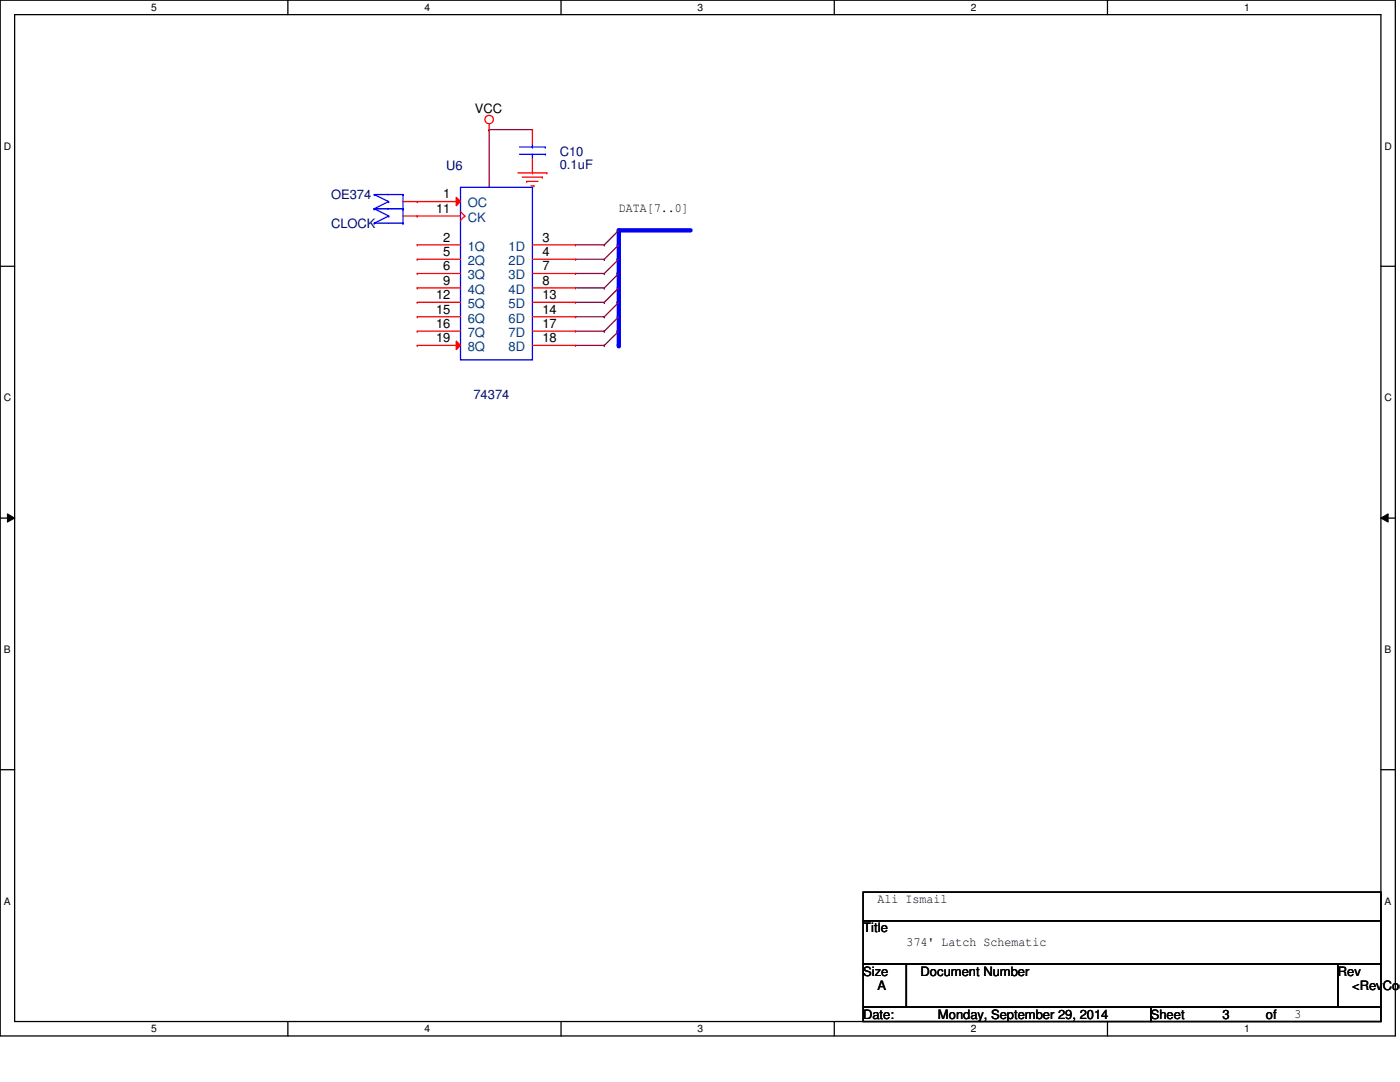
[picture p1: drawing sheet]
<svg xmlns="http://www.w3.org/2000/svg" width="279mm" height="216mm" viewBox="0 0 279 216" stroke-linecap="round" stroke-linejoin="round" font-family="sans-serif">
<path d="M0 0h278.5v206.7h-278.5zM2.9 2.9h272.7v200.9h-272.7z" fill="none" stroke="#000" stroke-width=".25"/>
<g fill="#fff">
<path d="M30.2 .3h1.1v2.3h-1.1z"/>
<path d="M30.2 204.1h1.1v2.3h-1.1z"/>
</g>
<path d="M57.4 0v2.9M57.4 203.8v2.9" fill="none" stroke="#000" stroke-width=".25"/>
<g fill="#fff">
<path d="M84.7 .3h1.1v2.3h-1.1z"/>
<path d="M84.7 204.1h1.1v2.3h-1.1z"/>
</g>
<path d="M112 0v2.9M112 203.8v2.9" fill="none" stroke="#000" stroke-width=".25"/>
<g fill="#fff">
<path d="M139.2 .3h1.1v2.3h-1.1z"/>
<path d="M139.2 204.1h1.1v2.3h-1.1z"/>
</g>
<path d="M166.5 0v2.9M166.5 203.8v2.9" fill="none" stroke="#000" stroke-width=".25"/>
<g fill="#fff">
<path d="M193.8 .3h1.1v2.3h-1.1z"/>
<path d="M193.8 204.1h1.1v2.3h-1.1z"/>
</g>
<path d="M221 0v2.9M221 203.8v2.9" fill="none" stroke="#000" stroke-width=".25"/>
<g fill="#fff">
<path d="M248.3 .3h1.1v2.3h-1.1z"/>
<path d="M248.3 204.1h1.1v2.3h-1.1z"/>
<path d="M.8 28h1.4v2.3h-1.4z"/>
<path d="M276.3 28h1.4v2.3h-1.4z"/>
<path d="M.8 78.2h1.4v2.3h-1.4z"/>
<path d="M276.3 78.2h1.4v2.3h-1.4z"/>
</g>
<path d="M0 53.1h2.9M275.6 53.1h2.9" fill="none" stroke="#000" stroke-width=".25"/>
<g fill="#fff">
<path d="M.8 128.5h1.3v2.2h-1.3z"/>
<path d="M276.3 128.5h1.3v2.2h-1.3z"/>
</g>
<path d="M0 103.4h2.9M275.6 103.4h2.9" fill="none" stroke="#000" stroke-width=".25"/>
<path d="M1.5 102.5l1.4 .9-1.4 .8zM275.6 103.4l1.4-.9v1.7z" fill="#000"/>
<path d="M1.5 102.5l1.4 .9-1.4 .8zM275.6 103.4l1.4-.9v1.7z" fill="none" stroke="#000" stroke-width=".2"/>
<g fill="#fff">
<path d="M.8 178.7h1.3v2.2h-1.3z"/>
<path d="M276.3 178.7h1.3v2.2h-1.3z"/>
</g>
<path d="M0 153.6h2.9M275.6 153.6h2.9" fill="none" stroke="#000" stroke-width=".25"/>
<path d="M97.6 25.9h.1M97.6 25.9v11.5M97.6 25.9h8.7" fill="none" stroke="#800040" stroke-width=".25"/>
<path d="M123.5 46h14.3" fill="none" stroke="#00f" stroke-width=".85"/>
<circle cx="123.5" cy="46" r=".42" fill="#00f"/>
<path d="M123.5 46v2.9" fill="none" stroke="#00f" stroke-width=".85"/>
<circle cx="123.5" cy="48.9" r=".42" fill="#00f"/>
<g fill="none" stroke="#800040" stroke-width=".25">
<path d="M114.9 48.9h5.7M114.9 51.7h5.7M114.9 54.6h5.7M114.9 57.4h5.7M120.6 48.9h.1M120.6 51.7h.1M120.6 54.6h.1M120.6 57.4h.1M114.9 60.3h5.7M114.9 63.2h5.7M114.9 66.1h5.7M114.9 68.9h5.7"/>
<path d="M120.6 60.3h.1M120.6 63.2h.1M120.6 66.1h.1M120.6 68.9h.1"/>
</g>
<path d="M123.5 48.9v2.8" fill="none" stroke="#00f" stroke-width=".85"/>
<circle cx="123.5" cy="51.7" r=".42" fill="#00f"/>
<path d="M123.5 51.7v2.9" fill="none" stroke="#00f" stroke-width=".85"/>
<circle cx="123.5" cy="54.6" r=".42" fill="#00f"/>
<path d="M123.5 54.6v2.8" fill="none" stroke="#00f" stroke-width=".85"/>
<circle cx="123.5" cy="57.4" r=".42" fill="#00f"/>
<path d="M123.5 57.4v2.9" fill="none" stroke="#00f" stroke-width=".85"/>
<circle cx="123.5" cy="60.3" r=".42" fill="#00f"/>
<path d="M123.5 60.3v2.9" fill="none" stroke="#00f" stroke-width=".85"/>
<circle cx="123.5" cy="63.2" r=".42" fill="#00f"/>
<path d="M123.5 63.2v2.9" fill="none" stroke="#00f" stroke-width=".85"/>
<circle cx="123.5" cy="66.1" r=".42" fill="#00f"/>
<path d="M123.5 66.1v2.8" fill="none" stroke="#00f" stroke-width=".85"/>
<circle cx="123.5" cy="68.9" r=".42" fill="#00f"/>
<g fill="none" stroke="#f00" stroke-width=".25">
<path d="M97.6 25.9h.1M97.6 24.7v1.2M103.4 34.5h5.7M104.2 35.3h4M105.1 36.2h.1M105.1 36.2h2.3M106 37.1h.6M106.3 25.9h.1M106.3 34.5h.1M106.3 25.9v2.8M106.3 31.6v2.9M106.6 37.1h.1"/>
<path d="M108.2 35.3h.1M109.1 34.5h.1M80.4 43.1h2.9M83.3 43.1h.1M83.3 48.9h.1M83.3 51.7h.1M83.3 54.6h.1M83.3 57.4h.1M83.3 48.9h8.6M83.3 51.7h8.6M83.3 54.6h8.6M83.3 57.4h8.6"/>
<path d="M83.3 66.1h.1M83.3 60.3h.1M83.3 63.2h.1M83.3 66.1h8.6M83.3 60.3h8.6M83.3 63.2h8.6"/>
<circle cx="97.6" cy="23.9" r=".84"/>
</g>
<g fill="none" stroke="#800040" stroke-width=".25">
<path d="M120.6 48.9h.1M120.6 51.7h.1M120.6 54.6h.1M120.6 57.4h.1M123.5 46l-2.9 2.9M123.5 48.9l-2.9 2.8M123.5 51.7l-2.9 2.9M123.5 54.6l-2.9 2.8M123.5 57.4l-2.9 2.9M120.6 60.3h.1M120.6 63.2h.1M120.6 66.1h.1"/>
<path d="M120.6 68.9h.1M123.5 60.3l-2.9 2.9M123.5 63.2l-2.9 2.9M123.5 66.1l-2.9 2.8"/>
</g>
<path d="M172.3 178h103.3v5.7h-103.3zM172.3 183.7h103.3v8.7h-103.3zM172.3 192.4h8.6v8.6h-8.6zM180.9 192.4h86.1v8.6h-86.1zM267 192.4h8.6v8.6h-8.6zM172.3 201h57.4v2.8h-57.4zM229.7 201h45.9v2.8h-45.9z" fill="none" stroke="#000" stroke-width=".25"/>
<g fill="none" stroke="#00f" stroke-width=".25">
<path d="M91.9 37.4h14.4v34.4h-14.4zM103.7 30.8h5.1M103.7 29.3h5.1M106.3 29.3h.1M106.3 30.8h.1M106.3 28.7v.6M106.3 30.8v.8M108.8 30.8h.1M108.8 29.3h.1M74.7 41.7h.1M74.7 44.5h.1M74.7 41.7h5.7"/>
<path d="M74.7 44.5h5.7M74.7 41.7l2.9 1.4M77.6 43.1h.1M77.6 43.1l-2.9 1.4M80.4 41.7h.1M80.4 44.5h.1M80.4 41.7v2.8"/>
</g>
<path d="M91.1 68.1l.8 .8-.8 .9z" fill="#f00"/>
<g fill="none" stroke="#f00" stroke-width=".25">
<path d="M106.3 48.9h8.6M106.3 51.7h8.6M106.3 54.6h8.6M106.3 57.4h8.6M114.9 48.9h.1M114.9 51.7h.1M114.9 54.6h.1M114.9 57.4h.1M83.3 68.9h.1M83.3 68.9h8.6M91.1 68.1l.8 .8-.8 .9zM106.3 68.9h8.6"/>
<path d="M106.3 60.3h8.6M106.3 63.2h8.6M106.3 66.1h8.6M114.9 60.3h.1M114.9 63.2h.1M114.9 66.1h.1M114.9 68.9h.1"/>
</g>
<path d="M91.1 39.4l.8 .8-.8 .9z" fill="#f00"/>
<path d="M91.1 39.4l.8 .8-.8 .9zM80.4 40.2h11.5M83.3 40.2h.1M83.3 43.1h.1M83.3 43.1h8.6M91.9 43.9h.1M91.9 42.2l.9 .9M92.8 43.1h.1M92.8 43.1l-.9 .8" fill="none" stroke="#f00" stroke-width=".25"/>
<path d="M74.7 38.8h.1M74.7 38.8h5.7M74.7 38.8l2.9 1.4M80.4 38.8h.1M80.4 38.8v2.9M74.7 41.7h.1M74.7 41.7h5.7M77.6 40.2h.1M77.6 40.2l-2.9 1.5M80.4 41.7h.1" fill="none" stroke="#00f" stroke-width=".25"/>
<g font-size="2.6">
<text x="94.8" y="22.5">VCC</text>
<text x="88.5" y="39.6">1</text>
<text x="87" y="42.5">11</text>
<text x="123.5" y="42.3">DATA[7..0]</text>
<text x="88.5" y="48.2">2</text>
<text x="88.5" y="51.1">5</text>
<text x="88.5" y="53.9">6</text>
<text x="108.2" y="48.2">3</text>
<text x="108.2" y="51.1">4</text>
<text x="108.2" y="53.9">7</text>
<text x="87" y="59.7">12</text>
<text x="88.5" y="56.8">9</text>
<text x="108.2" y="56.8">8</text>
<text x="108.2" y="59.7">13</text>
<text x="87" y="65.4">16</text>
<text x="87" y="62.6">15</text>
<text x="108.2" y="62.6">14</text>
<text x="108.2" y="65.4">17</text>
<text x="87" y="68.3">19</text>
<text x="108.2" y="68.3">18</text>
<text x="175.1" y="180.1">Ali Ismail</text>
<text x="172.3" y="186.1">Title</text>
<text x="180.9" y="188.7">374' Latch Schematic</text>
<text x="172.3" y="194.7">Size</text>
<text x="175.1" y="197.6">A</text>
<text x="183.7" y="194.7">Document Number</text>
<text x="267" y="194.7">Rev</text>
<text x="269.8" y="197.6">&lt;RevCod</text>
<text x="172.3" y="203.3">Date:</text>
<text x="187.2" y="203.3">Monday, September 29, 2014</text>
<text x="229.7" y="203.3">Sheet</text>
<text x="244" y="203.3">3</text>
<text x="252.6" y="203.3">of</text>
<text x="258.4" y="203">3</text>
</g>
<g font-size="2.6" fill="#000080">
<text x="89" y="34">U6</text>
<text x="111.7" y="33.7">0.1uF</text>
<text x="111.7" y="31.1">C10</text>
<text x="66.1" y="39.7">OE374</text>
<text x="66.1" y="45.4">CLOCK</text>
<text x="94.5" y="79.6">74374</text>
</g>
<g font-size="2.6" fill="#004080">
<text x="93.3" y="41.4">OC</text>
<text x="93.3" y="44.3">CK</text>
<text x="93.3" y="50">1Q</text>
<text x="93.3" y="52.9">2Q</text>
<text x="101.5" y="50">1D</text>
<text x="101.5" y="52.9">2D</text>
<text x="93.3" y="55.8">3Q</text>
<text x="93.3" y="58.6">4Q</text>
<text x="101.5" y="55.8">3D</text>
<text x="101.5" y="58.6">4D</text>
<text x="93.3" y="61.5">5Q</text>
<text x="93.3" y="64.4">6Q</text>
<text x="101.5" y="61.5">5D</text>
<text x="101.5" y="64.4">6D</text>
<text x="93.3" y="67.3">7Q</text>
<text x="93.3" y="70.1">8Q</text>
<text x="101.5" y="67.3">7D</text>
<text x="101.5" y="70.1">8D</text>
</g>
<g font-size="2">
<text x="30.2" y="2.2">5</text>
<text x="84.7" y="2.2">4</text>
<text x="139.2" y="2.2">3</text>
<text x="193.8" y="2.2">2</text>
<text x="248.3" y="2.2">1</text>
<text x=".8" y="29.8">D</text>
<text x="276.3" y="29.8">D</text>
<text x=".8" y="80.1">C</text>
<text x="276.3" y="80.1">C</text>
<text x=".8" y="130.3">B</text>
<text x="276.3" y="130.3">B</text>
<text x=".8" y="180.5">A</text>
<text x="276.3" y="180.5">A</text>
<text x="30.2" y="206">5</text>
<text x="84.7" y="206">4</text>
<text x="139.2" y="206">3</text>
<text x="193.8" y="206">2</text>
<text x="248.3" y="206">1</text>
</g>
</svg>
